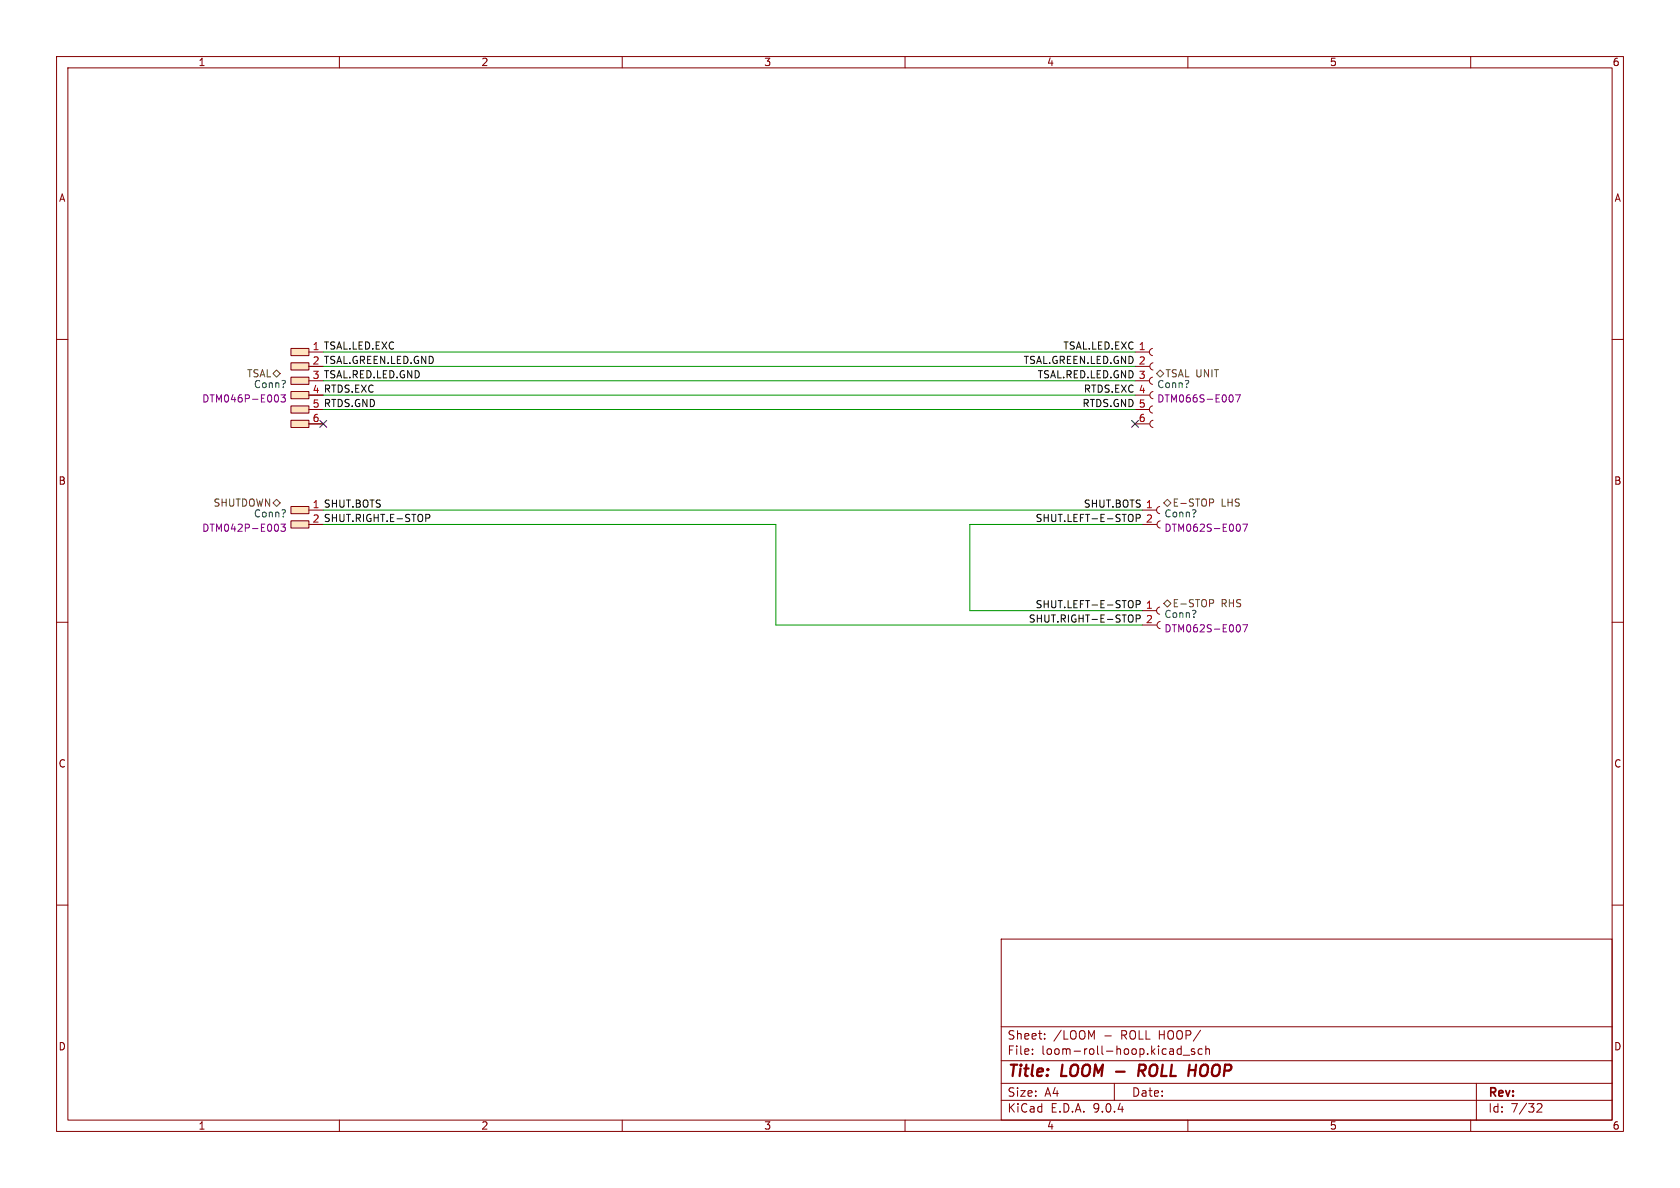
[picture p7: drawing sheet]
<svg xmlns="http://www.w3.org/2000/svg" width="297mm" height="210mm" viewBox="0 0 297 210" stroke-linecap="round" stroke-linejoin="round" font-family="sans-serif">
<g fill="none" stroke="#840000" stroke-width=".18">
<path d="M10 10h277v190h-277zM12 12h273v186h-273zM60 10v2M110 10v2M160 10v2M210 10v2M260 10v2M10 60h2M285 60h2M10 110h2M285 110h2M10 160h2"/>
<path d="M177 166h108v32h-108zM285 160h2M60 198v2M110 198v2M160 198v2M177 194.5h108M177 191.5h108M177 187.5h108M177 181.5h108M182.5 186.3v.1M182.5 185.5v.1M184.7 183.6v.1"/>
<path d="M184.7 182.8v.1M197 191.5v3M208.8 184.9v1.5M208.8 185.5l-.4-.1-.3 .3v.4l.1 .2h.6M209.2 186.5h1.1M210 198v2M211.2 185.5l-.4-.1-.2 .2 .1 .2 .5 .2v.3h-.6M212.5 185.5l-.4-.1-.3 .3v.4l.2 .2h.5M213.2 185.5l.2-.1 .3 .1 .1 .9M213.2 184.9v1.5M260 198v2M261 191.5v6.5"/>
<path d="M271.7 195.2l.6-.1 .2 .1 .1 .3-.9 1.1h.9"/>
</g>
<path d="M201.8 189.3l.5 .9M202.2 188.2h-.7l-.3 2M202.3 189.2l-1 .1M211.5 188.2l-.3 2" fill="none" stroke="#840000" stroke-width=".4"/>
<g fill="#ffe5bf">
<path d="M51.4 92.1h3.2v1.2h-3.2z"/>
<path d="M51.4 89.5h3.2v1.3h-3.2z"/>
</g>
<g fill="none" stroke="#840000" stroke-width=".18">
<path d="M200.7 74.9h2.5M200.7 72.4h2.5M200.7 69.9h2.5M200.7 67.3h2.5M200.7 64.8h2.5M200.7 62.2h2.5M203.7 71.8a.64 .64 0 0 0-.5 .6 .64 .64 0 0 0 .5 .6M203.7 66.7a.64 .64 0 0 0-.5 .6 .64 .64 0 0 0 .5 .6M203.7 61.6a.64 .64 0 0 0-.5 .6 .64 .64 0 0 0 .5 .7M203.8 74.3a.64 .64 0 0 0-.5 .6 .64 .64 0 0 0 .5 .7M203.8 69.2a.64 .64 0 0 0-.5 .6 .64 .64 0 0 0 .5 .7M203.8 64.1a.64 .64 0 0 0-.5 .7 .64 .64 0 0 0 .5 .6"/>
<path d="M51.4 92.1h3.2v1.2h-3.2zM51.4 89.5h3.2v1.3h-3.2zM54.6 90.2h2.5M201.9 90.2h2.6M201.9 92.7h2.6M205 89.5a.64 .64 0 0 0-.5 .7 .64 .64 0 0 0 .5 .6M205.1 92.1a.64 .64 0 0 0-.6 .6 .64 .64 0 0 0 .6 .6M201.9 110.5h2.6M201.9 108h2.6M205 107.3a.64 .64 0 0 0-.5 .6 .64 .64 0 0 0 .5 .7M205.1 109.9a.64 .64 0 0 0-.6 .6 .64 .64 0 0 0 .6 .6"/>
</g>
<path d="M217.7 69.8a.79 .79 0 0 1 0 1.3M218.4 69.8h.9l-.6 1.3M48.8 92.7a.68 .68 0 0 1 .5 .6 .68 .68 0 0 1-.5 .6M49.7 92.7h.7l-.4 .4 .4 .2v.5l-.2 .1-.5-.1M219 92.7a.79 .79 0 0 1 0 1.2M219.7 92.7h.8l-.5 1.2M219 110.4a.79 .79 0 0 1 0 1.3M219.7 110.4h.8l-.5 1.3" fill="none" stroke="#840084" stroke-width=".18"/>
<g fill="#ffe5bf">
<path d="M51.4 74.3h3.2v1.3h-3.2z"/>
<path d="M51.4 71.8h3.2v1.2h-3.2z"/>
<path d="M51.4 69.2h3.2v1.3h-3.2z"/>
<path d="M51.4 66.7h3.2v1.2h-3.2z"/>
<path d="M51.4 64.1h3.2v1.3h-3.2z"/>
<path d="M51.4 61.6h3.2v1.3h-3.2z"/>
</g>
<path d="M51.4 74.3h3.2v1.3h-3.2zM51.4 71.8h3.2v1.2h-3.2zM51.4 69.2h3.2v1.3h-3.2zM51.4 66.7h3.2v1.2h-3.2zM51.4 64.1h3.2v1.3h-3.2zM51.4 61.6h3.2v1.3h-3.2zM54.6 74.9h2.5M54.6 72.4h2.5M54.6 67.3h2.5M54.6 62.2h2.5" fill="none" stroke="#840000" stroke-width=".18"/>
<path d="M48.8 69.8a.68 .68 0 0 1 .5 .6 .68 .68 0 0 1-.5 .7M49.7 69.8h.7l-.4 .5 .4 .1v.5l-.2 .2-.5-.2" fill="none" stroke="#840084" stroke-width=".18"/>
<path d="M48.3 66l.6-.6 .6 .6-.6 .7zM204.5 66l.6-.6 .6 .6-.6 .7zM48.3 88.9l.6-.6 .6 .6-.6 .6zM205.7 88.9l.7-.6 .6 .6-.6 .6zM214.3 88.2l.3 .3-.1 .3-.2 .1M205.7 106.7l.7-.7 .6 .7-.6 .6zM214.3 106l.3 .2-.1 .3-.2 .2" fill="none" stroke="#725600" stroke-width=".18"/>
<path d="M75.3 90.9h.5l.2 .3-.1 .3-.6 .1M200.9 91.6l.6-.1 .1-.1-.1-.4-.6-.1v1.3M200.3 108.9v.9M200.9 106.8h.6l.1-.2-.1-.3-.6-.1v1.2M200.9 109.4l.6-.1 .1-.2-.1-.3-.6-.1v1.3" fill="none" stroke="#0f0f0f" stroke-width=".18"/>
<path d="M57.1 72.4h143.6M57.1 69.9h143.6M57.1 67.3h143.6M57.1 64.8h143.6M57.1 62.2h143.6M57.1 92.7h80.1v17.8h64.7M57.1 90.2h144.8M201.9 92.7h-30.5v15.3h30.5" fill="none" stroke="#009600" stroke-width=".18"/>
<path d="M56.5 74.3l1.3 1.2M57.8 74.3l-1.3 1.2M200.1 74.3l1.2 1.2M201.3 74.3l-1.2 1.2" fill="none" stroke="#000084" stroke-width=".18"/>
<g font-size="2.8" fill="#840000">
<text x="178" y="190.9">Title:</text>
<text x="187.7" y="190.9">LOOM -</text>
<text x="202.9" y="190.9">ROLL</text>
<text x="212.5" y="190.9">HOOP</text>
</g>
<g font-size="2.1" fill="#840000">
<text x="178" y="184">Sheet:</text>
<text x="186.2" y="184">/LOOM</text>
<text x="195.2" y="184">-</text>
<text x="198.3" y="184">ROLL HOOP/</text>
<text x="178" y="186.7">File:</text>
<text x="184.1" y="186.7">loom-roll-hoop.kicad_sch</text>
<text x="178" y="196.9">KiCad</text>
<text x="178" y="194.1">Size:</text>
<text x="184.7" y="194.1">A4</text>
<text x="185.7" y="196.9">E.D.A.</text>
<text x="193.3" y="196.9">9.0.4</text>
<text x="200" y="194.1">Date:</text>
<text x="263" y="194.3">Rev:</text>
<text x="263" y="196.9">Id:</text>
<text x="267.1" y="196.9">7/32</text>
</g>
<g font-size="1.8" fill="#840000">
<text x="35" y="11.9">1</text>
<text x="85" y="11.9">2</text>
<text x="135" y="11.9">3</text>
<text x="185" y="11.9">4</text>
<text x="235" y="11.9">5</text>
<text x="285" y="11.9">6</text>
<text x="10.3" y="35.9">A</text>
<text x="285.3" y="35.9">A</text>
<text x="10.3" y="85.9">B</text>
<text x="285.3" y="85.9">B</text>
<text x="10.3" y="135.9">C</text>
<text x="285.3" y="135.9">C</text>
<text x="10.3" y="185.9">D</text>
<text x="285.3" y="185.9">D</text>
<text x="35" y="199.9">1</text>
<text x="85" y="199.9">2</text>
<text x="135" y="199.9">3</text>
<text x="185" y="199.9">4</text>
<text x="235" y="199.9">5</text>
<text x="285" y="199.9">6</text>
</g>
<g font-size="1.8" fill="#0f0f0f">
<text x="55.2" y="64.5">2 TSAL.GREEN.LED.GND</text>
<text x="55.2" y="62">1 TSAL.LED.EXC</text>
<text x="180.9" y="64.4">TSAL.GREEN.LED.GND 2</text>
<text x="187.9" y="61.9">TSAL.LED.EXC 1</text>
<text x="55.2" y="69.6">4 RTDS.EXC</text>
<text x="55.2" y="67.1">3 TSAL.RED.LED.GND</text>
<text x="183.3" y="67">TSAL.RED.LED.GND 3</text>
<text x="191.5" y="69.5">RTDS.EXC 4</text>
<text x="55.2" y="72.1">5 RTDS.GND</text>
<text x="191.3" y="72">RTDS.GND 5</text>
<text x="55.2" y="89.9">1 SHUT.BOTS</text>
<text x="191.5" y="89.8">SHUT.BOTS 1</text>
<text x="55.2" y="92.5">2 SHUT.RIGHT.E-STOP</text>
<text x="183" y="92.4">SHUT.LEFT-E-STOP</text>
<text x="183" y="107.6">SHUT.LEFT-E-STOP</text>
<text x="181.8" y="110.1">SHUT.RIGHT-E-STOP</text>
</g>
<g font-size="1.8" fill="#840084">
<text x="35.6" y="71.3">DTM046P-E003</text>
<text x="204.5" y="71.3">DTM066S-E007</text>
<text x="35.6" y="94.2">DTM042P-E003</text>
<text x="205.7" y="94.2">DTM062S-E007</text>
<text x="205.7" y="112">DTM062S-E007</text>
</g>
<g font-size="1.8" fill="#725600">
<text x="43.6" y="66.9">TSAL</text>
<text x="205.9" y="66.9">TSAL UNIT</text>
<text x="37.6" y="89.8">SHUTDOWN</text>
<text x="207.2" y="89.8">E-STOP</text>
<text x="215.9" y="89.8">LHS</text>
<text x="207.2" y="107.5">E-STOP</text>
<text x="215.9" y="107.5">RHS</text>
</g>
<g font-size="1.8" fill="#006464">
<text x="44.8" y="68.8">Conn?</text>
<text x="204.5" y="68.8">Conn?</text>
<text x="44.8" y="91.7">Conn?</text>
<text x="205.7" y="91.7">Conn?</text>
<text x="205.7" y="109.4">Conn?</text>
</g>
<g font-size="1.8" fill="#a90000">
<text x="55.2" y="74.7">6</text>
<text x="201.2" y="74.7">6</text>
<text x="202.5" y="92.5">2</text>
<text x="202.5" y="107.7">1</text>
<text x="202.5" y="110.2">2</text>
</g>
</svg>
